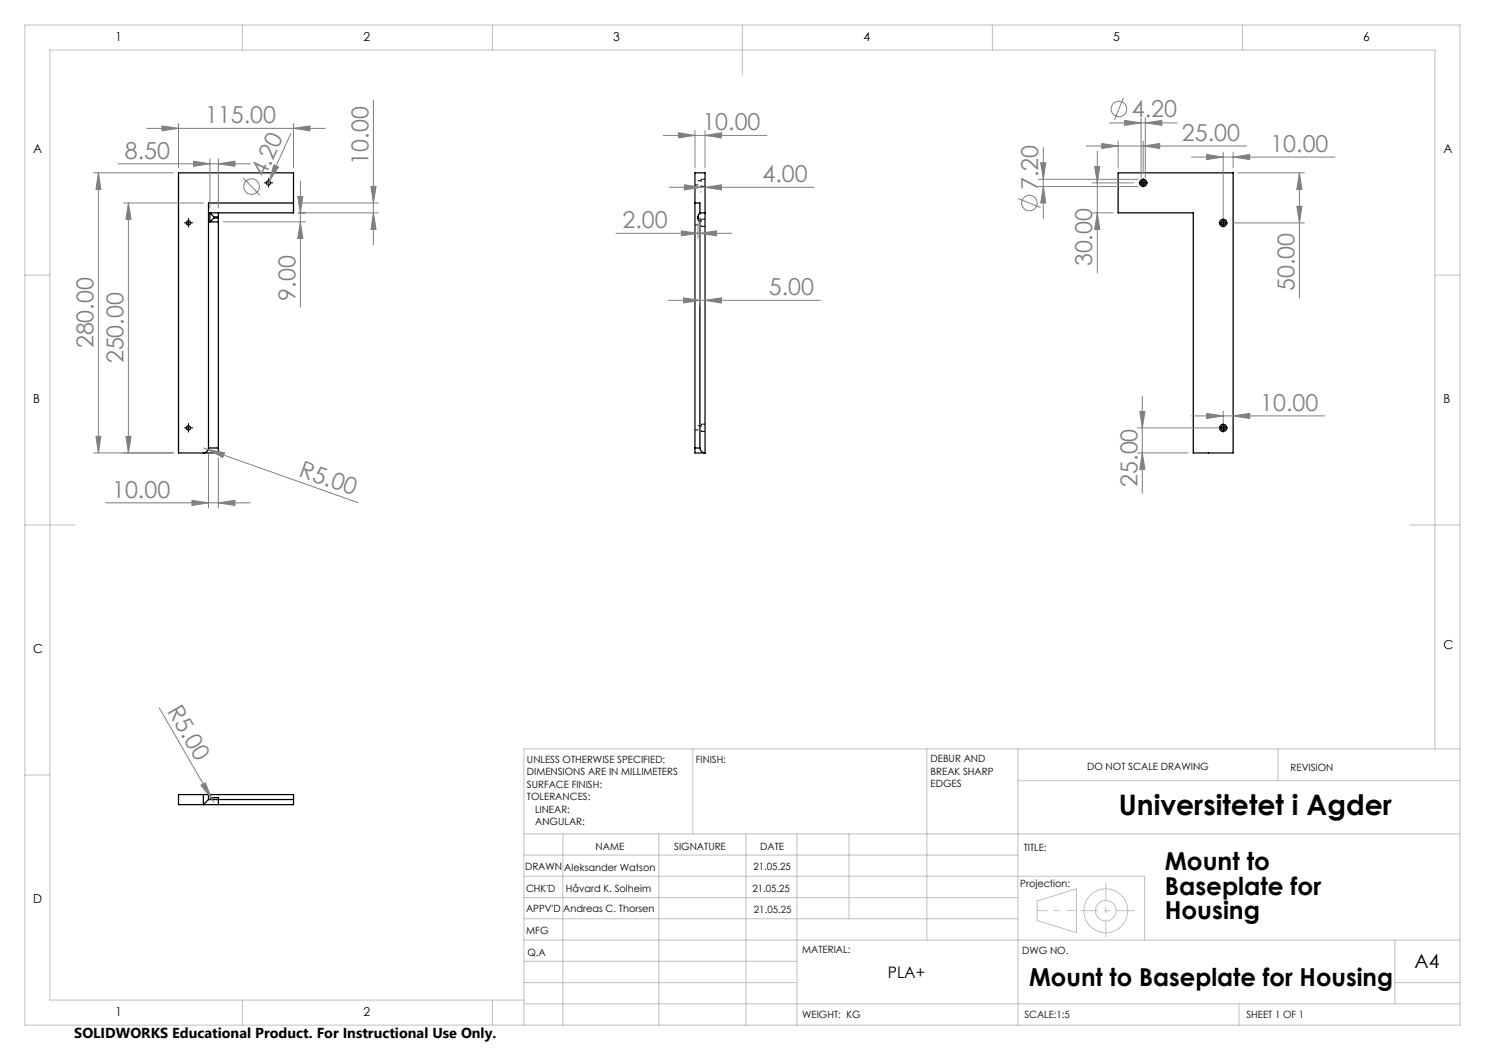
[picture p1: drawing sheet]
<svg xmlns="http://www.w3.org/2000/svg" width="297mm" height="210mm" viewBox="0 0 297 210" stroke-linecap="round" stroke-linejoin="round" font-family="sans-serif">
<g fill="none" stroke="#000" stroke-width=".25">
<path d="M223.6 34.6h23v56h-7.9v-48h-15.1zM42 42.6l.8 .8M42 42.6h16.7v-8h-23v56h8v-1M42 44.4h1.7M42 42.6v1.8M42.8 43.6l-.8 .8M42.8 43.6h.9M42.8 43.4v.2M42.8 43.4h.9M43.7 43.6v.8M43.7 42.6v.8M43.7 43.4v.2"/>
<path d="M43.7 44.4v45.2M58.7 40.6h-17v49M139 40.6h1v2M140 42.6a1.23 1.23 0 0 0 0 1.8v45.2M140 42.6h1M41.7 89.6a1.02 1.02 0 0 1-1 1M41.7 89.6h2M139 89.6v1h2M139 89.6v-55h2v56M139 89.6h1M140 89.6a1.02 1.02 0 0 0 1 1M40.7 158.9v2l1-1"/>
<path d="M40.7 158.9h1M40.7 158.9h-5v2h23v-2h-17M41.7 158.9v1M41.7 159.9h17M42 159.9l.6-.4h1.1v1.4"/>
<circle cx="53.7" cy="36.6" r=".42"/>
<circle cx="228.6" cy="36.6" r=".42"/>
<circle cx="228.7" cy="36.6" r=".72"/>
<circle cx="37.7" cy="44.6" r=".42"/>
<circle cx="244.6" cy="44.6" r=".72"/>
<circle cx="244.7" cy="44.6" r=".42"/>
<circle cx="37.7" cy="85.6" r=".42"/>
<circle cx="244.6" cy="85.6" r=".72"/>
<circle cx="244.7" cy="85.6" r=".42"/>
</g>
<path d="M140.2 35.8v1.5M140.2 43.8v1.5M140.2 84.8v1.5" fill="none" stroke="#000" stroke-width=".2" stroke-dasharray="1.3 .6" stroke-dashoffset=".7" stroke-linecap="butt"/>
<path d="M140 42.6v1.8" fill="none" stroke="#000" stroke-width=".2" stroke-dasharray="1.3 .6" stroke-dashoffset=".9" stroke-linecap="butt"/>
<path d="M140.2 37.3h.8M141 35.8h-.8M140.2 45.3h.8M141 43.8h-.8M140.2 86.3h.8M141 84.8h-.8" fill="none" stroke="#000" stroke-width=".2" stroke-dasharray="1.3 .6" stroke-dashoffset=".4" stroke-linecap="butt"/>
<path d="M139 37h1.2M140.2 36.1h-1.2M139 45h1.2M140.2 44.1h-1.2M139 86h1.2M140.2 85.1h-1.2" fill="none" stroke="#000" stroke-width=".2" stroke-dasharray="1.3 .6" stroke-dashoffset=".6" stroke-linecap="butt"/>
<g fill="none" stroke="#808080" stroke-width=".2">
<path d="M74.7 20v28.9M224.7 19.6l-1.8 4.4M18.7 34.6h16M19.7 34.6l.5 3.3h-1zM19.7 34.6v56M23.6 32.8h26.4M29.4 25.7h35.7M32.4 25.2l3.3 .5-3.3 .5zM35.7 24.7v8.9M38.7 32.2l3.3 .6-3.3 .5zM42 31.7v9.9M43.7 32.8l3.3-.6v1.1z"/>
<path d="M43.7 31.7v9.9M48.6 35.6l3.4 3.4M54.8 33l.9 .4-1.8 2.8zM58.2 26.7l-4.7 10.3M58.7 25.7l3.3-.5v1zM58.7 24.7v8.9M59.5 39.3h1.1l-.5 3.3zM60.1 36.2v25.2M74.2 37.3h1l-.5 3.3zM132.6 27.1h20.8M133.8 37.5h29M135.7 26.6l3.3 .5-3.3 .5z"/>
<path d="M136.9 37l3.3 .5-3.3 .5zM139 26.1v7.5M140.2 38.3v.1M141 27.1l3.3-.5v1zM141 37.5l3.3-.5v1zM141 26.1v7.5M203.7 39.7l4.4 1.8M207.7 35.9h19.9M207.7 37.3h19.9M208.1 32.6h1.1l-.5 3.3zM208.7 29.5v14.2M208.7 37.3l.5 3.3h-1.1z"/>
<path d="M217.3 29.2h32M218.5 36.6h8.2M218.9 33.3h1.1l-.5 3.3zM219.5 30.2v24.4M220.3 28.7l3.3 .5-3.3 .5zM221.9 24.6h13.5M223.6 28.2v5.4M224.9 24.1l3.3 .5-3.3 .5zM228.2 23.6v12M228.6 29.2l3.4-.5v1zM228.6 28.2v6.5M229.1 24.6l3.3-.5v1z"/>
<path d="M229.1 23.6v12M238.3 31.4h28.7M241.3 30.9l3.4 .5-3.4 .5zM244.7 30.4v13.2M246.6 31.4l3.3-.5v1zM246.6 30.4v3.2M247.7 34.6h13.2M259.9 34.6l.5 3.3h-1zM259.9 34.6v25M24.7 40.6h16M25.7 40.6l.5 3.3h-1zM25.7 40.6v50"/>
<path d="M44.7 44.4h16.4M59.7 40.6h16M59.7 42.6h16M60.1 44.4l.5 3.3h-1.1zM74.7 42.6l.5 3.3h-1zM123.2 46.7h23.1M136.3 46.2l3.3 .5-3.3 .5zM136.7 59.6l3.3 .5-3.3 .5zM139.6 44.6v3.1M140 46.7l3.3-.5v1zM140 43.6v17.5M218.5 42.6h4.1"/>
<path d="M219.5 42.6l.5 3.3h-1.1zM246.6 44.6h14.3M259.4 41.3h1l-.5 3.3zM133.6 60.1h30.5M141 60.1l3.3-.5v1zM228.5 79.2v19.5M18.7 90.6h16M19.2 87.3h1l-.5 3.3zM25.2 87.3h1l-.5 3.3zM40.7 89.6l.9 .3M41.6 89.9l3.3 .6-.3 1zM41.6 89.9l30 10.6"/>
<path d="M41.7 90.6v11M43.7 91.6v10M227.5 90.6h10.1M227.5 85.6h16.1M228 82.3h1l-.5 3.3zM228.5 90.6l.5 3.3h-1zM238.3 83.2h26.6M241.3 82.7l3.4 .5-3.4 .5zM244.7 82.2v2.4M246.6 83.2l3.3-.5v1zM21.1 100.6h28.9M38.4 100.1l3.3 .5-3.3 .5z"/>
<path d="M43.7 100.6l3.3-.5v1zM31.9 141.6l10.4 18.1M40.2 157l.9-.4 1.2 3.1zM42.3 159.7l.5 .8"/>
<circle cx="50.3" cy="37.3" r="1.56"/>
<circle cx="223.8" cy="21.8" r="1.56"/>
<circle cx="205.9" cy="40.6" r="1.56"/>
</g>
<g fill="none" stroke="#c0c0c0" stroke-width=".2">
<path d="M5 5h287v200h-287zM48.5 5v5M98.5 5v5M148.5 5v10M198.5 5v5M248.5 5v5M5 55h5M287 55h5M5 105h10M282 105h10M5 155h5M138.6 149.8v17"/>
<path d="M185.4 149.8v38.2M203.6 149.8v55.2M203.6 156.1h88.4M255.6 149.8v6.3M287 149.8v-139.8h-277v190h94.8M292 149.8h-187.2v55.2M104.8 166.8h187.2M104.8 175.3h124.1v12.7M104.8 179.5h98.8M104.8 171h98.8M112.6 166.8v38.2M131.8 166.8v38.2"/>
<path d="M149.2 166.8v38.2M159.4 166.8v38.2M169.8 166.8v17M104.8 183.8h98.8M104.8 196.5h54.6M104.8 192.3h54.6M104.8 188h187.2M207.4 180.2l7.9-2.4v8.7l-7.9-2.4zM279 196.5h13M279 188v12.8M48.5 200v5M98.5 200v5"/>
<path d="M104.8 200.8h187.2M247.8 200.8v4.2"/>
<circle cx="221.2" cy="182.2" r="4.4"/>
<circle cx="221.2" cy="182.1" r="2.06"/>
</g>
<g fill="none" stroke="#000" stroke-width=".2" stroke-dasharray="15.2 1.3 1.3 1.3" stroke-linecap="butt">
<path d="M53.2 36.6h-.4M53.7 36.1v-.5M53.7 37.1v.4M54.2 36.6h.4M228.2 36.6h-.5M228.7 36.1v-.5M228.7 37.1v.4M229.2 36.6h.4M37.2 44.6h-.4M37.7 44.1v-.5M37.7 45.1v.4M38.2 44.6h.4"/>
<path d="M244.2 44.6h-.5M244.7 44.1v-.5M244.7 45.1v.4M245.2 44.6h.4M37.2 85.6h-.4M37.7 85.1v-.5M37.7 86.1v.4M38.2 85.6h.4M244.2 85.6h-.5M244.7 85.1v-.5M244.7 86.1v.4M245.2 85.6h.4"/>
</g>
<path d="M207.5 182.1h7.8" fill="none" stroke="#c0c0c0" stroke-width=".2" stroke-dasharray="15.2 1.3 1.3 1.3" stroke-dashoffset="13.2" stroke-linecap="butt"/>
<path d="M221.2 176.5v11" fill="none" stroke="#c0c0c0" stroke-width=".2" stroke-dasharray="15.2 1.3 1.3 1.3" stroke-dashoffset="11.6" stroke-linecap="butt"/>
<path d="M216.1 182.1h10.8" fill="none" stroke="#c0c0c0" stroke-width=".2" stroke-dasharray="15.2 1.3 1.3 1.3" stroke-dashoffset="11.8" stroke-linecap="butt"/>
<path d="M53.2 36.6h1M53.7 36.1v1M228.1 36.6h1M228.6 36.1v1M37.2 44.6h1M37.7 44.1v1M244.1 44.6h1M244.7 44.1v1M37.2 85.6h1M37.7 85.1v1M244.1 85.6h1M244.7 85.1v1" fill="none" stroke="#000" stroke-width=".2"/>
<g fill="#808080">
<path d="M40.2 157l.9-.4 1.2 3.1z"/>
<path d="M54.8 33l.9 .4-1.8 2.8z"/>
<path d="M41.6 89.9l3.3 .6-.3 1z"/>
<path d="M228.6 29.2l3.4-.5v1zM220.3 28.7l3.3 .5-3.3 .5z"/>
<path d="M32.4 25.2l3.3 .5-3.3 .5zM58.7 25.7l3.3-.5v1zM224.9 24.1l3.3 .5-3.3 .5zM229.1 24.6l3.3-.5v1z"/>
<path d="M38.7 32.2l3.3 .6-3.3 .5zM43.7 32.8l3.3-.6v1.1z"/>
<path d="M135.7 26.6l3.3 .5-3.3 .5zM141 27.1l3.3-.5v1zM136.7 59.6l3.3 .5-3.3 .5zM141 60.1l3.3-.5v1zM136.9 37l3.3 .5-3.3 .5zM141 37.5l3.3-.5v1z"/>
<path d="M43.7 100.6l3.3-.5v1zM38.4 100.1l3.3 .5-3.3 .5z"/>
<path d="M140 46.7l3.3-.5v1zM136.3 46.2l3.3 .5-3.3 .5z"/>
<path d="M25.2 87.3h1l-.5 3.3zM25.7 40.6l.5 3.3h-1zM259.4 41.3h1l-.5 3.3zM259.9 34.6l.5 3.3h-1z"/>
<path d="M19.2 87.3h1l-.5 3.3zM19.7 34.6l.5 3.3h-1z"/>
<path d="M59.5 39.3h1.1l-.5 3.3zM60.1 44.4l.5 3.3h-1.1zM74.2 37.3h1l-.5 3.3zM74.7 42.6l.5 3.3h-1zM208.1 32.6h1.1l-.5 3.3zM208.7 37.3l.5 3.3h-1.1zM218.9 33.3h1.1l-.5 3.3zM219.5 42.6l.5 3.3h-1.1zM228 82.3h1l-.5 3.3zM228.5 90.6l.5 3.3h-1z"/>
<path d="M241.3 30.9l3.4 .5-3.4 .5zM246.6 31.4l3.3-.5v1zM241.3 82.7l3.4 .5-3.4 .5zM246.6 83.2l3.3-.5v1z"/>
</g>
<text font-size="5.6" x="223.7" y="163">Universitetet i Agder</text>
<g font-size="4.9">
<text x="232.9" y="174">Mount to</text>
<text x="232.9" y="178.9">Baseplate for</text>
<text x="232.9" y="183.9">Housing</text>
<text x="205.8" y="197.1">Mount to Baseplate for Housing</text>
</g>
<g font-size="4.7" fill="#808080">
<text x="226.4" y="23.5">4.20</text>
<text x="41" y="24.6">115.00</text>
<text x="140.5" y="26.1">10.00</text>
<text x="236.4" y="28.2">25.00</text>
<text x="25" y="31.7">8.50</text>
<text x="52.9" y="35.7" transform="rotate(-66 52.9 35.7)">4.20</text>
<text x="73.7" y="32.9" transform="rotate(-90 73.7 32.9)">10.00</text>
<text x="254.1" y="30.4">10.00</text>
<text x="152.5" y="36.4">4.00</text>
<text x="207.6" y="38" transform="rotate(-90 207.6 38)">7.20</text>
<text x="124.5" y="45.6">2.00</text>
<text x="218.5" y="53.3" transform="rotate(-90 218.5 53.3)">30.00</text>
<text x="153.8" y="59.1">5.00</text>
<text x="258.9" y="58.3" transform="rotate(-90 258.9 58.3)">50.00</text>
<text x="59.1" y="60.1" transform="rotate(-90 59.1 60.1)">9.00</text>
<text x="18.7" y="69.7" transform="rotate(-90 18.7 69.7)">280.00</text>
<text x="24.7" y="72.7" transform="rotate(-90 24.7 72.7)">250.00</text>
<text x="252" y="82.2">10.00</text>
<text x="59.5" y="95.2" transform="rotate(20 59.5 95.2)">R5.00</text>
<text x="22.4" y="99.5">10.00</text>
<text x="227.5" y="97.4" transform="rotate(-90 227.5 97.4)">25.00</text>
<text x="33.4" y="142.2" transform="rotate(60 33.4 142.2)">R5.00</text>
</g>
<text font-size="3.9" x="282.9" y="193.6">A4</text>
<text font-size="3.2" x="177.6" y="195.7">PLA+</text>
<text font-size="2.9" x="14.9" y="207.6">SOLIDWORKS Educational Product. For Instructional Use Only.</text>
<g font-size="2.5">
<text x="23.1" y="8.2">1</text>
<text x="72.7" y="8.2">2</text>
<text x="122.7" y="8.2">3</text>
<text x="172.7" y="8.2">4</text>
<text x="222.7" y="8.2">5</text>
<text x="272.7" y="8.2">6</text>
<text x="6.7" y="30.7">A</text>
<text x="288.7" y="30.7">A</text>
<text x="6.7" y="80.7">B</text>
<text x="288.7" y="80.7">B</text>
<text x="6.7" y="130.7">C</text>
<text x="288.7" y="129.7">C</text>
<text x="6.7" y="180.7">D</text>
<text x="23.1" y="203.2">1</text>
<text x="72.7" y="203.2">2</text>
</g>
<g font-size="2">
<text x="105.4" y="152.6">UNLESS OTHERWISE SPECIFIED:</text>
<text x="105.4" y="155.1">DIMENSIONS ARE IN MILLIMETERS</text>
<text x="139.2" y="152.6">FINISH:</text>
<text x="186.1" y="152.5">DEBUR AND</text>
<text x="186.1" y="155">BREAK SHARP</text>
<text x="217.4" y="154">DO NOT SCALE DRAWING</text>
<text x="258.1" y="154.2">REVISION</text>
<text x="105.4" y="157.6">SURFACE FINISH:</text>
<text x="105.4" y="160.1">TOLERANCES:</text>
<text x="186.1" y="157.5">EDGES</text>
<text x="107" y="162.6">LINEAR:</text>
<text x="107" y="165.1">ANGULAR:</text>
<text x="119.1" y="170">NAME</text>
<text x="134.8" y="169.9">SIGNATURE</text>
<text x="150.7" y="173.9">21.05.25</text>
<text x="152" y="169.9">DATE</text>
<text x="204.8" y="170.2">TITLE:</text>
<text x="105" y="174.1">DRAWN</text>
<text x="105.2" y="178.3">CHK'D</text>
<text x="112.9" y="174.1">Aleksander Watson</text>
<text x="113.2" y="178.3">Håvard K. Solheim</text>
<text x="150.5" y="178.3">21.05.25</text>
<text x="204.1" y="177.4">Projection:</text>
<text x="105.2" y="182.4">APPV'D</text>
<text x="112.6" y="182.4">Andreas C. Thorsen</text>
<text x="150.8" y="182.6">21.05.25</text>
<text x="105.3" y="186.8">MFG</text>
<text x="105.5" y="191.1">Q.A</text>
<text x="160.5" y="190.5">MATERIAL:</text>
<text x="204.4" y="190.8">DWG NO.</text>
<text x="160.4" y="203.5">WEIGHT: KG</text>
<text x="204.9" y="203.6">SCALE:1:5</text>
<text x="249.3" y="203.6">SHEET 1 OF 1</text>
</g>
</svg>
